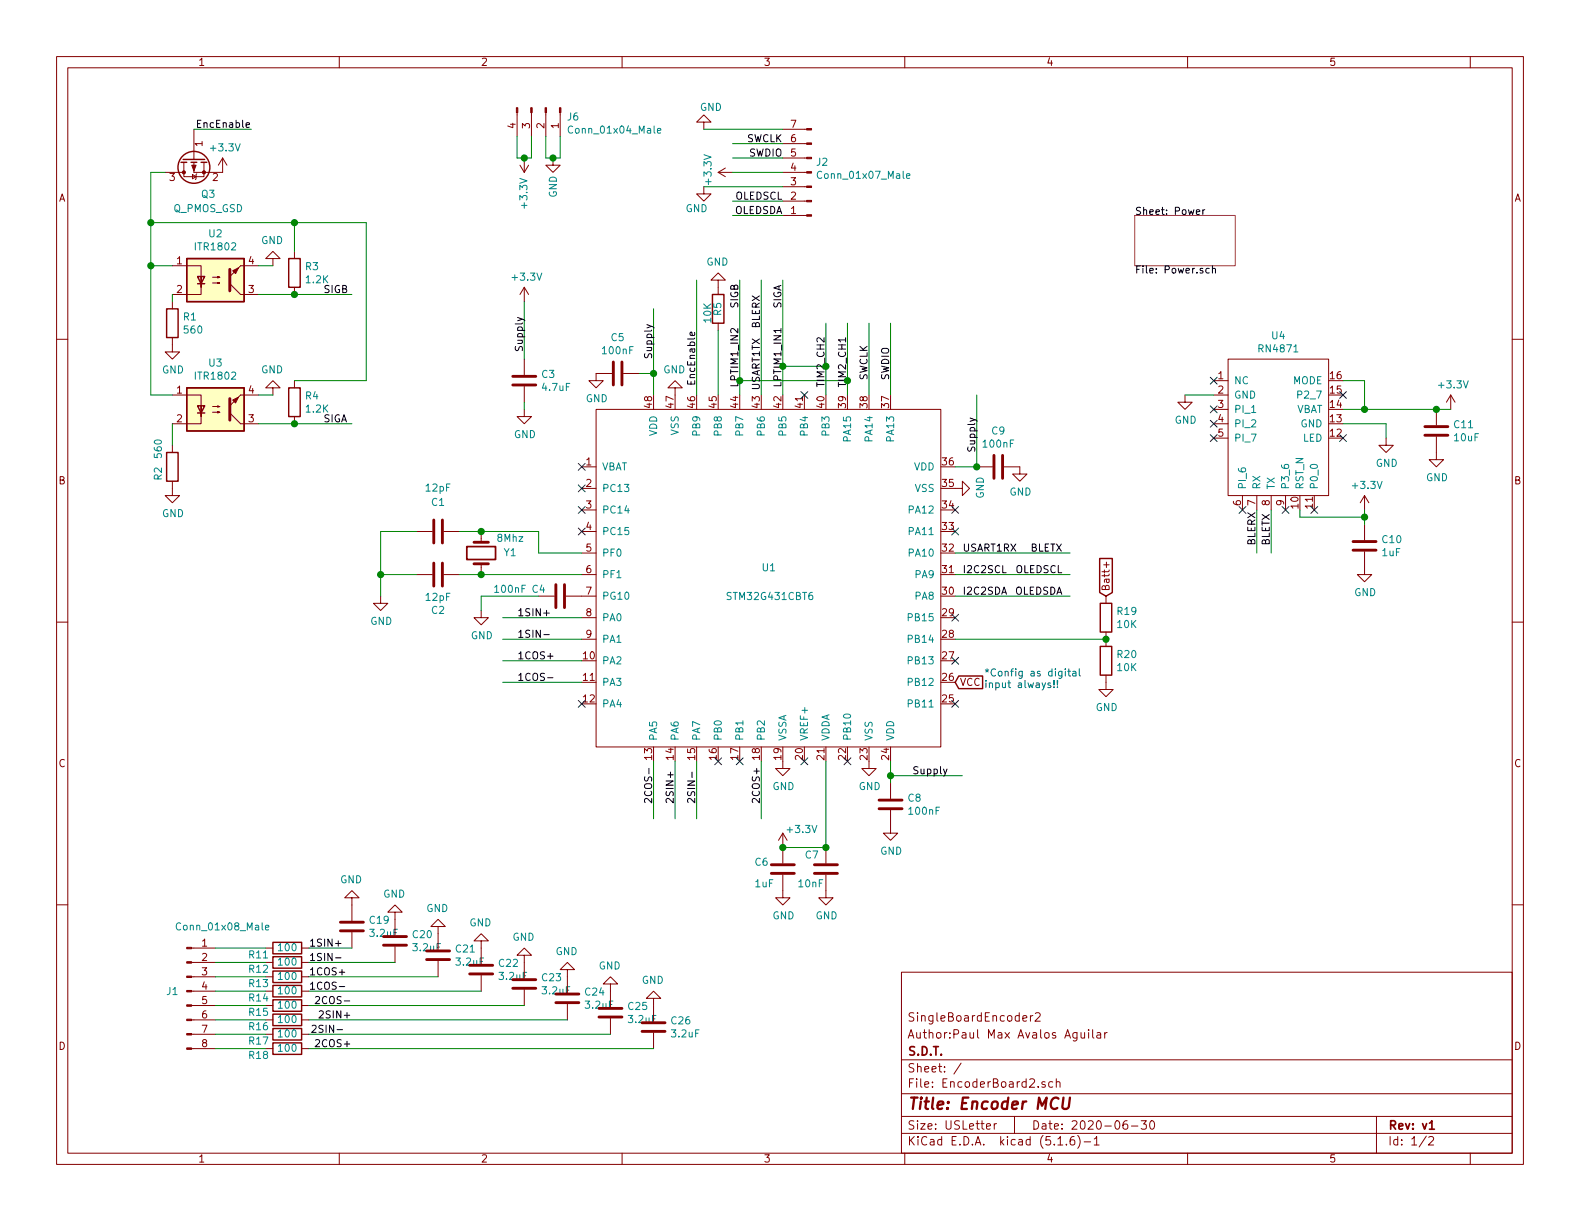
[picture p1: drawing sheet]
EESchema Schematic File Version 4
EELAYER 30 0
EELAYER END
$Descr USLetter 11000 8500
encoding utf-8
Sheet 1 2
Title "Encoder MCU"
Date "2020-06-30"
Rev "v1"
Comp "S.D.T."
Comment1 "Author:Paul Max Avalos Aguilar"
Comment2 "SingleBoardEncoder2"
Comment3 ""
Comment4 ""
$EndDescr
$Comp
L Encoder:ITR1802 U2
U 1 1
P 1500 1950
F 0 "U2" H 1500 2275 50  0000 C CNN
F 1 "ITR1802" H 1500 2184 50  0000 C CNN
F 2 "Encoder:OptointerrupterSmall" H 1500 1950 50  0001 C CNN
F 3 "" H 1500 1950 50  0001 C CNN
	1    1500 1950
	1    0    0    -1  
$EndComp
$Comp
L Encoder:ITR1802 U3
U 1 1
P 1500 2850
F 0 "U3" H 1500 3175 50  0000 C CNN
F 1 "ITR1802" H 1500 3084 50  0000 C CNN
F 2 "Encoder:OptointerrupterSmall" H 1500 2850 50  0001 C CNN
F 3 "" H 1500 2850 50  0001 C CNN
	1    1500 2850
	1    0    0    -1  
$EndComp
Wire Wire Line
	1200 2050 1200 2100
$Comp
L Device:R R1
U 1 1
P 1200 2250
F 0 "R1" H 1270 2296 50  0000 L CNN
F 1 "560" H 1270 2205 50  0000 L CNN
F 2 "Encoder:R_0603_1608Metric_Pad1.05x0.95mm_HandSolder" V 1130 2250 50  0001 C CNN
F 3 "~" H 1200 2250 50  0001 C CNN
	1    1200 2250
	1    0    0    -1  
$EndComp
$Comp
L Device:R R2
U 1 1
P 1200 3250
F 0 "R2" V 1100 3150 50  0000 L CNN
F 1 "560" V 1100 3300 50  0000 L CNN
F 2 "Encoder:R_0603_1608Metric_Pad1.05x0.95mm_HandSolder" V 1130 3250 50  0001 C CNN
F 3 "~" H 1200 3250 50  0001 C CNN
	1    1200 3250
	1    0    0    -1  
$EndComp
$Comp
L power:GND #PWR0110
U 1 1
P 1200 2400
F 0 "#PWR0110" H 1200 2150 50  0001 C CNN
F 1 "GND" H 1205 2227 50  0000 C CNN
F 2 "" H 1200 2400 50  0001 C CNN
F 3 "" H 1200 2400 50  0001 C CNN
	1    1200 2400
	1    0    0    -1  
$EndComp
$Comp
L power:GND #PWR0112
U 1 1
P 1900 1850
F 0 "#PWR0112" H 1900 1600 50  0001 C CNN
F 1 "GND" H 1905 1677 50  0000 C CNN
F 2 "" H 1900 1850 50  0001 C CNN
F 3 "" H 1900 1850 50  0001 C CNN
	1    1900 1850
	-1   0    0    1   
$EndComp
$Comp
L power:GND #PWR0113
U 1 1
P 1900 2750
F 0 "#PWR0113" H 1900 2500 50  0001 C CNN
F 1 "GND" H 1905 2577 50  0000 C CNN
F 2 "" H 1900 2750 50  0001 C CNN
F 3 "" H 1900 2750 50  0001 C CNN
	1    1900 2750
	-1   0    0    1   
$EndComp
Wire Wire Line
	1800 1850 1900 1850
Wire Wire Line
	1900 2750 1800 2750
$Comp
L Device:R R3
U 1 1
P 2050 1900
F 0 "R3" H 2120 1946 50  0000 L CNN
F 1 "1.2K" H 2120 1855 50  0000 L CNN
F 2 "Encoder:R_0603_1608Metric_Pad1.05x0.95mm_HandSolder" V 1980 1900 50  0001 C CNN
F 3 "~" H 2050 1900 50  0001 C CNN
	1    2050 1900
	1    0    0    -1  
$EndComp
Text Label 2250 2050 0    50   ~ 0
SIGB
Wire Wire Line
	1800 2050 2050 2050
Wire Wire Line
	2050 2050 2450 2050
Connection ~ 2050 2050
$Comp
L Device:R R4
U 1 1
P 2050 2800
F 0 "R4" H 2120 2846 50  0000 L CNN
F 1 "1.2K" H 2120 2755 50  0000 L CNN
F 2 "Encoder:R_0603_1608Metric_Pad1.05x0.95mm_HandSolder" V 1980 2800 50  0001 C CNN
F 3 "~" H 2050 2800 50  0001 C CNN
	1    2050 2800
	1    0    0    -1  
$EndComp
Wire Wire Line
	1800 2950 2050 2950
Wire Wire Line
	2050 2950 2450 2950
Connection ~ 2050 2950
Text Label 2250 2950 0    50   ~ 0
SIGA
$Comp
L Encoder:Q_PMOS_GSD Q3
U 1 1
P 1350 1150
F 0 "Q3" H 1450 950 50  0000 C CNN
F 1 "Q_PMOS_GSD" H 1450 850 50  0000 C CNN
F 2 "Encoder:SOT-23" V 1550 1000 50  0001 C CNN
F 3 "~" V 1350 1200 50  0001 C CNN
	1    1350 1150
	1    0    0    -1  
$EndComp
Text Label 1750 900  2    50   ~ 0
EncEnable
Wire Wire Line
	1750 900  1350 900 
$Comp
L power:+3.3V #PWR017
U 1 1
P 1550 1200
F 0 "#PWR017" H 1550 1050 50  0001 C CNN
F 1 "+3.3V" H 1565 1373 50  0000 C CNN
F 2 "" H 1550 1200 50  0001 C CNN
F 3 "" H 1550 1200 50  0001 C CNN
	1    1550 1200
	1    0    0    -1  
$EndComp
Wire Wire Line
	2050 1750 2050 1550
Wire Wire Line
	2050 2650 2550 2650
Wire Wire Line
	2550 2650 2550 1550
Wire Wire Line
	2550 1550 2050 1550
Connection ~ 2050 1550
Wire Wire Line
	1050 2750 1050 1850
Wire Wire Line
	1050 1200 1150 1200
Wire Wire Line
	1050 2750 1200 2750
Wire Wire Line
	1050 1550 2050 1550
Connection ~ 1050 1550
Wire Wire Line
	1050 1550 1050 1200
Wire Wire Line
	1050 1850 1200 1850
Connection ~ 1050 1850
Wire Wire Line
	1050 1850 1050 1550
$Comp
L Encoder:RN4871 U4
U 1 1
P 8850 3100
F 0 "U4" H 8900 3865 50  0000 C CNN
F 1 "RN4871" H 8900 3774 50  0000 C CNN
F 2 "Encoder:Bluetooth_Module_RN4871" H 8800 3200 50  0001 C CNN
F 3 "" H 8800 3200 50  0001 C CNN
	1    8850 3100
	1    0    0    -1  
$EndComp
$Comp
L Device:C C8
U 1 1
P 6200 5600
F 0 "C8" H 6315 5646 50  0000 L CNN
F 1 "100nF" H 6315 5555 50  0000 L CNN
F 2 "Encoder:C_0603_1608Metric_Pad1.05x0.95mm_HandSolder" H 6238 5450 50  0001 C CNN
F 3 "~" H 6200 5600 50  0001 C CNN
	1    6200 5600
	1    0    0    -1  
$EndComp
$Comp
L Device:C C9
U 1 1
P 6950 3250
F 0 "C9" V 6698 3250 50  0000 C CNN
F 1 "100nF" V 6789 3250 50  0000 C CNN
F 2 "Encoder:C_0603_1608Metric_Pad1.05x0.95mm_HandSolder" H 6988 3100 50  0001 C CNN
F 3 "~" H 6950 3250 50  0001 C CNN
	1    6950 3250
	0    1    1    0   
$EndComp
Wire Wire Line
	6800 3250 6650 3250
Wire Wire Line
	6200 5450 6200 5400
$Comp
L power:GND #PWR0102
U 1 1
P 7100 3250
F 0 "#PWR0102" H 7100 3000 50  0001 C CNN
F 1 "GND" H 7105 3077 50  0000 C CNN
F 2 "" H 7100 3250 50  0001 C CNN
F 3 "" H 7100 3250 50  0001 C CNN
	1    7100 3250
	1    0    0    -1  
$EndComp
$Comp
L power:GND #PWR0103
U 1 1
P 6200 5750
F 0 "#PWR0103" H 6200 5500 50  0001 C CNN
F 1 "GND" H 6205 5577 50  0000 C CNN
F 2 "" H 6200 5750 50  0001 C CNN
F 3 "" H 6200 5750 50  0001 C CNN
	1    6200 5750
	1    0    0    -1  
$EndComp
$Comp
L Device:C C3
U 1 1
P 3650 2650
F 0 "C3" H 3765 2696 50  0000 L CNN
F 1 "4.7uF" H 3765 2605 50  0000 L CNN
F 2 "Encoder:C_0603_1608Metric_Pad1.05x0.95mm_HandSolder" H 3688 2500 50  0001 C CNN
F 3 "~" H 3650 2650 50  0001 C CNN
	1    3650 2650
	1    0    0    -1  
$EndComp
$Comp
L power:+3.3V #PWR0104
U 1 1
P 3650 2100
F 0 "#PWR0104" H 3650 1950 50  0001 C CNN
F 1 "+3.3V" H 3665 2273 50  0000 C CNN
F 2 "" H 3650 2100 50  0001 C CNN
F 3 "" H 3650 2100 50  0001 C CNN
	1    3650 2100
	1    0    0    -1  
$EndComp
Wire Wire Line
	6800 3250 6800 2750
Connection ~ 6800 3250
Wire Wire Line
	6200 5400 6700 5400
Connection ~ 6200 5400
Wire Wire Line
	6200 5400 6200 5300
Text Label 6800 2900 3    50   ~ 0
Supply
Text Label 3650 2200 3    50   ~ 0
Supply
$Comp
L power:GND #PWR0107
U 1 1
P 4150 2600
F 0 "#PWR0107" H 4150 2350 50  0001 C CNN
F 1 "GND" H 4155 2427 50  0000 C CNN
F 2 "" H 4150 2600 50  0001 C CNN
F 3 "" H 4150 2600 50  0001 C CNN
	1    4150 2600
	1    0    0    -1  
$EndComp
$Comp
L Device:C C5
U 1 1
P 4300 2600
F 0 "C5" V 4048 2600 50  0000 C CNN
F 1 "100nF" V 4139 2600 50  0000 C CNN
F 2 "Encoder:C_0603_1608Metric_Pad1.05x0.95mm_HandSolder" H 4338 2450 50  0001 C CNN
F 3 "~" H 4300 2600 50  0001 C CNN
	1    4300 2600
	0    1    1    0   
$EndComp
Wire Wire Line
	4550 2150 4550 2600
Wire Wire Line
	4550 2600 4450 2600
Connection ~ 4550 2600
Wire Wire Line
	4550 2600 4550 2750
Text Label 6350 5400 0    50   ~ 0
Supply
$Comp
L Device:C C7
U 1 1
P 5750 6050
F 0 "C7" H 5600 6150 50  0000 L CNN
F 1 "10nF" H 5550 5950 50  0000 L CNN
F 2 "Encoder:C_0603_1608Metric_Pad1.05x0.95mm_HandSolder" H 5788 5900 50  0001 C CNN
F 3 "~" H 5750 6050 50  0001 C CNN
	1    5750 6050
	1    0    0    -1  
$EndComp
$Comp
L power:+3.3V #PWR0108
U 1 1
P 5450 5900
F 0 "#PWR0108" H 5450 5750 50  0001 C CNN
F 1 "+3.3V" H 5465 6028 50  0000 L CNN
F 2 "" H 5450 5900 50  0001 C CNN
F 3 "" H 5450 5900 50  0001 C CNN
	1    5450 5900
	1    0    0    -1  
$EndComp
$Comp
L power:GND #PWR0109
U 1 1
P 5750 6200
F 0 "#PWR0109" H 5750 5950 50  0001 C CNN
F 1 "GND" H 5755 6027 50  0000 C CNN
F 2 "" H 5750 6200 50  0001 C CNN
F 3 "" H 5750 6200 50  0001 C CNN
	1    5750 6200
	1    0    0    -1  
$EndComp
$Comp
L power:GND #PWR0114
U 1 1
P 5450 6200
F 0 "#PWR0114" H 5450 5950 50  0001 C CNN
F 1 "GND" H 5455 6027 50  0000 C CNN
F 2 "" H 5450 6200 50  0001 C CNN
F 3 "" H 5450 6200 50  0001 C CNN
	1    5450 6200
	1    0    0    -1  
$EndComp
$Comp
L power:GND #PWR0115
U 1 1
P 6050 5300
F 0 "#PWR0115" H 6050 5050 50  0001 C CNN
F 1 "GND" H 6055 5127 50  0000 C CNN
F 2 "" H 6050 5300 50  0001 C CNN
F 3 "" H 6050 5300 50  0001 C CNN
	1    6050 5300
	1    0    0    -1  
$EndComp
$Comp
L power:GND #PWR0116
U 1 1
P 5450 5300
F 0 "#PWR0116" H 5450 5050 50  0001 C CNN
F 1 "GND" H 5455 5127 50  0000 C CNN
F 2 "" H 5450 5300 50  0001 C CNN
F 3 "" H 5450 5300 50  0001 C CNN
	1    5450 5300
	1    0    0    -1  
$EndComp
$Comp
L power:GND #PWR0117
U 1 1
P 6650 3400
F 0 "#PWR0117" H 6650 3150 50  0001 C CNN
F 1 "GND" H 6655 3227 50  0000 C CNN
F 2 "" H 6650 3400 50  0001 C CNN
F 3 "" H 6650 3400 50  0001 C CNN
	1    6650 3400
	0    -1   -1   0   
$EndComp
$Comp
L power:GND #PWR0118
U 1 1
P 4700 2750
F 0 "#PWR0118" H 4700 2500 50  0001 C CNN
F 1 "GND" H 4705 2577 50  0000 C CNN
F 2 "" H 4700 2750 50  0001 C CNN
F 3 "" H 4700 2750 50  0001 C CNN
	1    4700 2750
	-1   0    0    1   
$EndComp
$Comp
L Device:C C4
U 1 1
P 3900 4150
F 0 "C4" V 3850 4000 50  0000 C CNN
F 1 "100nF" V 3850 3800 50  0000 C CNN
F 2 "Encoder:C_0603_1608Metric_Pad1.05x0.95mm_HandSolder" H 3938 4000 50  0001 C CNN
F 3 "~" H 3900 4150 50  0001 C CNN
	1    3900 4150
	0    1    1    0   
$EndComp
Connection ~ 2650 4000
Wire Wire Line
	2650 4000 2650 4150
Wire Wire Line
	3750 3850 3750 3700
Wire Wire Line
	4050 3850 3750 3850
Wire Wire Line
	3350 4000 4050 4000
Wire Wire Line
	3350 3700 3750 3700
Wire Wire Line
	3350 3700 3200 3700
Wire Wire Line
	3200 4000 3350 4000
Wire Wire Line
	2900 3700 2650 3700
Wire Wire Line
	2650 4000 2650 3700
Wire Wire Line
	2900 4000 2650 4000
$Comp
L Device:C C1
U 1 1
P 3050 3700
F 0 "C1" V 3250 3700 50  0000 C CNN
F 1 "12pF" V 3350 3700 50  0000 C CNN
F 2 "Encoder:C_0603_1608Metric_Pad1.05x0.95mm_HandSolder" H 3088 3550 50  0001 C CNN
F 3 "~" H 3050 3700 50  0001 C CNN
	1    3050 3700
	0    -1   -1   0   
$EndComp
$Comp
L Device:C C2
U 1 1
P 3050 4000
F 0 "C2" V 2798 4000 50  0000 C CNN
F 1 "12pF" V 2889 4000 50  0000 C CNN
F 2 "Encoder:C_0603_1608Metric_Pad1.05x0.95mm_HandSolder" H 3088 3850 50  0001 C CNN
F 3 "~" H 3050 4000 50  0001 C CNN
	1    3050 4000
	0    -1   -1   0   
$EndComp
$Comp
L Device:Crystal Y1
U 1 1
P 3350 3850
F 0 "Y1" V 3350 3600 50  0000 L CNN
F 1 "8Mhz" V 3450 3550 50  0000 L CNN
F 2 "Encoder:Crystal_HC49-U_Vertical" H 3350 3850 50  0001 C CNN
F 3 "~" H 3350 3850 50  0001 C CNN
	1    3350 3850
	0    -1   -1   0   
$EndComp
$Comp
L power:GND #PWR0119
U 1 1
P 2650 4150
F 0 "#PWR0119" H 2650 3900 50  0001 C CNN
F 1 "GND" H 2655 3977 50  0000 C CNN
F 2 "" H 2650 4150 50  0001 C CNN
F 3 "" H 2650 4150 50  0001 C CNN
	1    2650 4150
	1    0    0    -1  
$EndComp
Connection ~ 3350 3700
Connection ~ 3350 4000
Wire Wire Line
	6050 2250 6050 2750
Wire Wire Line
	6200 2750 6200 2250
Text Label 6050 2650 1    50   ~ 0
SWCLK
Text Label 6200 2650 1    50   ~ 0
SWDIO
Wire Wire Line
	5900 2750 5900 2650
Wire Wire Line
	5750 2750 5750 2550
Text Label 5900 2700 1    50   ~ 0
TIM2_CH1
Text Label 5750 2700 1    50   ~ 0
TIM2_CH2
$Comp
L power:GND #PWR0120
U 1 1
P 5000 2000
F 0 "#PWR0120" H 5000 1750 50  0001 C CNN
F 1 "GND" H 5005 1827 50  0000 C CNN
F 2 "" H 5000 2000 50  0001 C CNN
F 3 "" H 5000 2000 50  0001 C CNN
	1    5000 2000
	-1   0    0    1   
$EndComp
$Comp
L Device:R R5
U 1 1
P 5000 2150
F 0 "R5" V 5000 2100 50  0000 L CNN
F 1 "10K" V 5070 2105 50  0000 L CNN
F 2 "Encoder:R_0603_1608Metric_Pad1.05x0.95mm_HandSolder" V 4930 2150 50  0001 C CNN
F 3 "~" H 5000 2150 50  0001 C CNN
	1    5000 2150
	-1   0    0    1   
$EndComp
Wire Wire Line
	5000 2750 5000 2300
Text Label 4700 5600 1    50   ~ 0
2SIN+
Text Label 4850 5600 1    50   ~ 0
2SIN-
Text Label 5300 5600 1    50   ~ 0
2COS+
Text Label 4550 5600 1    50   ~ 0
2COS-
Wire Wire Line
	5150 2750 5150 2650
Wire Wire Line
	5450 2750 5450 2550
Text Label 5150 2650 0    0    ~ 0
LPTIM1_IN2
Text Label 5150 2650 1    0    ~ 0
LPTIM1_IN2
Text Label 5150 2700 1    50   ~ 0
LPTIM1_IN2
Text Label 5450 2700 1    50   ~ 0
LPTIM1_IN1
Wire Wire Line
	5450 2550 5750 2550
Connection ~ 5450 2550
Connection ~ 5750 2550
Wire Wire Line
	5750 2550 5750 2250
Wire Wire Line
	5150 2650 5900 2650
Connection ~ 5150 2650
Connection ~ 5900 2650
Wire Wire Line
	5900 2650 5900 2250
$Comp
L power:GND #PWR0121
U 1 1
P 8250 2750
F 0 "#PWR0121" H 8250 2500 50  0001 C CNN
F 1 "GND" H 8255 2577 50  0000 C CNN
F 2 "" H 8250 2750 50  0001 C CNN
F 3 "" H 8250 2750 50  0001 C CNN
	1    8250 2750
	1    0    0    -1  
$EndComp
Wire Wire Line
	8450 2750 8250 2750
Wire Wire Line
	8750 3550 8750 3850
Wire Wire Line
	8850 3550 8850 3850
Wire Wire Line
	9050 3550 9050 3600
Wire Wire Line
	9050 3600 9500 3600
$Comp
L power:GND #PWR0122
U 1 1
P 9500 3950
F 0 "#PWR0122" H 9500 3700 50  0001 C CNN
F 1 "GND" H 9505 3777 50  0000 C CNN
F 2 "" H 9500 3950 50  0001 C CNN
F 3 "" H 9500 3950 50  0001 C CNN
	1    9500 3950
	1    0    0    -1  
$EndComp
Wire Wire Line
	9500 3650 9500 3600
$Comp
L power:+3.3V #PWR0123
U 1 1
P 9500 3550
F 0 "#PWR0123" H 9500 3400 50  0001 C CNN
F 1 "+3.3V" H 9515 3723 50  0000 C CNN
F 2 "" H 9500 3550 50  0001 C CNN
F 3 "" H 9500 3550 50  0001 C CNN
	1    9500 3550
	1    0    0    -1  
$EndComp
$Comp
L Device:C C10
U 1 1
P 9500 3800
F 0 "C10" H 9615 3846 50  0000 L CNN
F 1 "1uF" H 9615 3755 50  0000 L CNN
F 2 "Encoder:C_0603_1608Metric_Pad1.05x0.95mm_HandSolder" H 9538 3650 50  0001 C CNN
F 3 "~" H 9500 3800 50  0001 C CNN
	1    9500 3800
	1    0    0    -1  
$EndComp
Connection ~ 9500 3600
Wire Wire Line
	9500 3600 9500 3550
NoConn ~ 8450 2850
NoConn ~ 8450 2950
NoConn ~ 8450 3050
NoConn ~ 8450 2650
NoConn ~ 9350 3050
NoConn ~ 9350 2750
Wire Wire Line
	9350 2950 9650 2950
Wire Wire Line
	9650 2950 9650 3050
$Comp
L power:GND #PWR0124
U 1 1
P 9650 3050
F 0 "#PWR0124" H 9650 2800 50  0001 C CNN
F 1 "GND" H 9655 2877 50  0000 C CNN
F 2 "" H 9650 3050 50  0001 C CNN
F 3 "" H 9650 3050 50  0001 C CNN
	1    9650 3050
	1    0    0    -1  
$EndComp
Text Label 8750 3800 1    50   ~ 0
BLERX
Text Label 8850 3800 1    50   ~ 0
BLETX
NoConn ~ 8650 3550
NoConn ~ 8950 3550
Wire Wire Line
	9350 2850 9500 2850
Wire Wire Line
	9500 2850 9500 2650
Wire Wire Line
	9500 2650 9350 2650
Connection ~ 9500 2850
Wire Wire Line
	9500 2850 10000 2850
$Comp
L power:+3.3V #PWR0125
U 1 1
P 10100 2850
F 0 "#PWR0125" H 10100 2700 50  0001 C CNN
F 1 "+3.3V" H 10115 3023 50  0000 C CNN
F 2 "" H 10100 2850 50  0001 C CNN
F 3 "" H 10100 2850 50  0001 C CNN
	1    10100 2850
	1    0    0    -1  
$EndComp
$Comp
L Device:C C11
U 1 1
P 10000 3000
F 0 "C11" H 10115 3046 50  0000 L CNN
F 1 "10uF" H 10115 2955 50  0000 L CNN
F 2 "Encoder:C_0603_1608Metric_Pad1.05x0.95mm_HandSolder" H 10038 2850 50  0001 C CNN
F 3 "~" H 10000 3000 50  0001 C CNN
	1    10000 3000
	1    0    0    -1  
$EndComp
Connection ~ 10000 2850
Wire Wire Line
	10000 2850 10100 2850
$Comp
L power:GND #PWR0126
U 1 1
P 10000 3150
F 0 "#PWR0126" H 10000 2900 50  0001 C CNN
F 1 "GND" H 10005 2977 50  0000 C CNN
F 2 "" H 10000 3150 50  0001 C CNN
F 3 "" H 10000 3150 50  0001 C CNN
	1    10000 3150
	1    0    0    -1  
$EndComp
Text Label 6700 3850 0    50   ~ 0
USART1RX
Text Label 7400 3850 2    50   ~ 0
BLETX
Wire Wire Line
	6650 3850 7450 3850
Text Label 5300 2350 3    50   ~ 0
USART1TX
Text Label 5300 2050 3    50   ~ 0
BLERX
Wire Wire Line
	5450 1950 5450 2550
Wire Wire Line
	5150 1950 5150 2650
Text Label 5150 2150 1    50   ~ 0
SIGB
Text Label 3600 4750 0    50   ~ 0
1COS-
Text Label 3600 4600 0    50   ~ 0
1COS+
Text Label 3600 4450 0    50   ~ 0
1SIN-
Text Label 3600 4300 0    50   ~ 0
1SIN+
Wire Wire Line
	4050 4750 3500 4750
Wire Wire Line
	4050 4600 3500 4600
Wire Wire Line
	4050 4450 3500 4450
Wire Wire Line
	4050 4300 3500 4300
$Comp
L power:GND #PWR0127
U 1 1
P 3350 4250
F 0 "#PWR0127" H 3350 4000 50  0001 C CNN
F 1 "GND" H 3355 4077 50  0000 C CNN
F 2 "" H 3350 4250 50  0001 C CNN
F 3 "" H 3350 4250 50  0001 C CNN
	1    3350 4250
	1    0    0    -1  
$EndComp
Wire Wire Line
	3350 4250 3350 4150
Wire Wire Line
	3350 4150 3750 4150
Wire Wire Line
	6650 4150 7450 4150
Wire Wire Line
	6650 4000 7450 4000
Text Label 6700 4000 0    50   ~ 0
I2C2SCL
Text Label 6700 4150 0    50   ~ 0
I2C2SDA
Wire Wire Line
	5750 5900 5450 5900
Connection ~ 5750 5900
$Sheet
S 7900 1500 700  350 
U 5F11DB77
F0 "Power" 50
F1 "Power.sch" 50
$EndSheet
$Comp
L Connector:Conn_01x08_Male J1
U 1 1
P 1300 6900
F 0 "J1" H 1200 6900 50  0000 C CNN
F 1 "Conn_01x08_Male" H 1550 7350 50  0000 C CNN
F 2 "Encoder:PinHeader_1x08_P2.54mm_Vertical" H 1300 6900 50  0001 C CNN
F 3 "~" H 1300 6900 50  0001 C CNN
	1    1300 6900
	1    0    0    -1  
$EndComp
Wire Wire Line
	1500 6600 1850 6600
Wire Wire Line
	1500 6700 1850 6700
Wire Wire Line
	1500 6800 1850 6800
Wire Wire Line
	1500 6900 1850 6900
Wire Wire Line
	1500 7000 1850 7000
Wire Wire Line
	1500 7100 1850 7100
Wire Wire Line
	1500 7200 1850 7200
Wire Wire Line
	1500 7300 1850 7300
Text Label 2150 6600 0    50   ~ 0
1SIN+
Text Label 2150 6700 0    50   ~ 0
1SIN-
Text Label 2150 6800 0    50   ~ 0
1COS+
Text Label 2150 6900 0    50   ~ 0
1COS-
Text Label 2450 7000 2    50   ~ 0
2COS-
Text Label 2450 7100 2    50   ~ 0
2SIN+
Text Label 2400 7200 2    50   ~ 0
2SIN-
Text Label 2450 7300 2    50   ~ 0
2COS+
$Comp
L power:GND #PWR0128
U 1 1
P 1200 3400
F 0 "#PWR0128" H 1200 3150 50  0001 C CNN
F 1 "GND" H 1205 3227 50  0000 C CNN
F 2 "" H 1200 3400 50  0001 C CNN
F 3 "" H 1200 3400 50  0001 C CNN
	1    1200 3400
	1    0    0    -1  
$EndComp
Wire Wire Line
	1200 3100 1200 2950
Wire Wire Line
	5450 1200 5100 1200
Wire Wire Line
	5450 1400 5100 1400
Wire Wire Line
	5450 1500 5100 1500
Text Label 5450 1500 2    50   ~ 0
OLEDSDA
Text Label 5450 1400 2    50   ~ 0
OLEDSCL
$Comp
L power:+3.3V #PWR02
U 1 1
P 5100 1200
F 0 "#PWR02" H 5100 1050 50  0001 C CNN
F 1 "+3.3V" H 5115 1373 50  0000 C CNN
F 2 "" H 5100 1200 50  0001 C CNN
F 3 "" H 5100 1200 50  0001 C CNN
	1    5100 1200
	0    -1   -1   0   
$EndComp
$Comp
L power:GND #PWR01
U 1 1
P 4900 1300
F 0 "#PWR01" H 4900 1050 50  0001 C CNN
F 1 "GND" H 4850 1150 50  0000 C CNN
F 2 "" H 4900 1300 50  0001 C CNN
F 3 "" H 4900 1300 50  0001 C CNN
	1    4900 1300
	1    0    0    -1  
$EndComp
Wire Wire Line
	4900 1300 5450 1300
Text Label 5450 1100 2    50   ~ 0
SWDIO
Wire Wire Line
	5450 1100 5100 1100
Wire Wire Line
	5450 1000 5100 1000
Text Label 5450 1000 2    50   ~ 0
SWCLK
Text Label 7400 4000 2    50   ~ 0
OLEDSCL
Text Label 7400 4150 2    50   ~ 0
OLEDSDA
NoConn ~ 5600 2750
NoConn ~ 4050 3400
NoConn ~ 4050 3550
NoConn ~ 4050 4900
NoConn ~ 5600 5300
NoConn ~ 6650 3700
NoConn ~ 6650 3550
NoConn ~ 9150 3550
Text Label 5450 2150 1    50   ~ 0
SIGA
Wire Wire Line
	4850 2750 4850 1950
Text Label 4850 2300 3    50   ~ 0
EncEnable
Text GLabel 7700 4150 1    50   Input ~ 0
Batt+
Connection ~ 5450 5900
$Comp
L Device:C C6
U 1 1
P 5450 6050
F 0 "C6" H 5250 6100 50  0000 L CNN
F 1 "1uF" H 5250 5950 50  0000 L CNN
F 2 "Encoder:C_0603_1608Metric_Pad1.05x0.95mm_HandSolder" H 5488 5900 50  0001 C CNN
F 3 "~" H 5450 6050 50  0001 C CNN
	1    5450 6050
	1    0    0    -1  
$EndComp
NoConn ~ 4050 3250
Wire Wire Line
	5300 2750 5300 1950
NoConn ~ 4050 3700
NoConn ~ 5900 5300
NoConn ~ 6650 4900
$Comp
L Device:R R11
U 1 1
P 2000 6600
F 0 "R11" V 1950 6400 50  0000 C CNN
F 1 "100" V 2000 6600 50  0000 C CNN
F 2 "Encoder:R_0603_1608Metric_Pad1.05x0.95mm_HandSolder" V 1930 6600 50  0001 C CNN
F 3 "~" H 2000 6600 50  0001 C CNN
	1    2000 6600
	0    1    -1   0   
$EndComp
$Comp
L Device:R R12
U 1 1
P 2000 6700
F 0 "R12" V 1950 6500 50  0000 C CNN
F 1 "100" V 2000 6700 50  0000 C CNN
F 2 "Encoder:R_0603_1608Metric_Pad1.05x0.95mm_HandSolder" V 1930 6700 50  0001 C CNN
F 3 "~" H 2000 6700 50  0001 C CNN
	1    2000 6700
	0    1    -1   0   
$EndComp
$Comp
L Device:R R13
U 1 1
P 2000 6800
F 0 "R13" V 1950 6600 50  0000 C CNN
F 1 "100" V 2000 6800 50  0000 C CNN
F 2 "Encoder:R_0603_1608Metric_Pad1.05x0.95mm_HandSolder" V 1930 6800 50  0001 C CNN
F 3 "~" H 2000 6800 50  0001 C CNN
	1    2000 6800
	0    1    -1   0   
$EndComp
$Comp
L Device:R R14
U 1 1
P 2000 6900
F 0 "R14" V 1950 6700 50  0000 C CNN
F 1 "100" V 2000 6900 50  0000 C CNN
F 2 "Encoder:R_0603_1608Metric_Pad1.05x0.95mm_HandSolder" V 1930 6900 50  0001 C CNN
F 3 "~" H 2000 6900 50  0001 C CNN
	1    2000 6900
	0    1    -1   0   
$EndComp
$Comp
L Device:R R15
U 1 1
P 2000 7000
F 0 "R15" V 1950 6800 50  0000 C CNN
F 1 "100" V 2000 7000 50  0000 C CNN
F 2 "Encoder:R_0603_1608Metric_Pad1.05x0.95mm_HandSolder" V 1930 7000 50  0001 C CNN
F 3 "~" H 2000 7000 50  0001 C CNN
	1    2000 7000
	0    1    -1   0   
$EndComp
$Comp
L Device:R R16
U 1 1
P 2000 7100
F 0 "R16" V 1950 6900 50  0000 C CNN
F 1 "100" V 2000 7100 50  0000 C CNN
F 2 "Encoder:R_0603_1608Metric_Pad1.05x0.95mm_HandSolder" V 1930 7100 50  0001 C CNN
F 3 "~" H 2000 7100 50  0001 C CNN
	1    2000 7100
	0    1    -1   0   
$EndComp
$Comp
L Device:R R17
U 1 1
P 2000 7200
F 0 "R17" V 1950 7000 50  0000 C CNN
F 1 "100" V 2000 7200 50  0000 C CNN
F 2 "Encoder:R_0603_1608Metric_Pad1.05x0.95mm_HandSolder" V 1930 7200 50  0001 C CNN
F 3 "~" H 2000 7200 50  0001 C CNN
	1    2000 7200
	0    1    -1   0   
$EndComp
$Comp
L Device:R R18
U 1 1
P 2000 7300
F 0 "R18" V 1950 7100 50  0000 C CNN
F 1 "100" V 2000 7300 50  0000 C CNN
F 2 "Encoder:R_0603_1608Metric_Pad1.05x0.95mm_HandSolder" V 1930 7300 50  0001 C CNN
F 3 "~" H 2000 7300 50  0001 C CNN
	1    2000 7300
	0    1    -1   0   
$EndComp
Wire Wire Line
	2150 6600 2450 6600
$Comp
L Device:C C19
U 1 1
P 2450 6450
F 0 "C19" H 2565 6496 50  0000 L CNN
F 1 "3.2uF" H 2565 6405 50  0000 L CNN
F 2 "Encoder:C_0603_1608Metric_Pad1.05x0.95mm_HandSolder" H 2488 6300 50  0001 C CNN
F 3 "~" H 2450 6450 50  0001 C CNN
	1    2450 6450
	1    0    0    -1  
$EndComp
$Comp
L Device:C C20
U 1 1
P 2750 6550
F 0 "C20" H 2865 6596 50  0000 L CNN
F 1 "3.2uF" H 2865 6505 50  0000 L CNN
F 2 "Encoder:C_0603_1608Metric_Pad1.05x0.95mm_HandSolder" H 2788 6400 50  0001 C CNN
F 3 "~" H 2750 6550 50  0001 C CNN
	1    2750 6550
	1    0    0    -1  
$EndComp
$Comp
L Device:C C21
U 1 1
P 3050 6650
F 0 "C21" H 3165 6696 50  0000 L CNN
F 1 "3.2uF" H 3165 6605 50  0000 L CNN
F 2 "Encoder:C_0603_1608Metric_Pad1.05x0.95mm_HandSolder" H 3088 6500 50  0001 C CNN
F 3 "~" H 3050 6650 50  0001 C CNN
	1    3050 6650
	1    0    0    -1  
$EndComp
$Comp
L Device:C C22
U 1 1
P 3350 6750
F 0 "C22" H 3465 6796 50  0000 L CNN
F 1 "3.2uF" H 3465 6705 50  0000 L CNN
F 2 "Encoder:C_0603_1608Metric_Pad1.05x0.95mm_HandSolder" H 3388 6600 50  0001 C CNN
F 3 "~" H 3350 6750 50  0001 C CNN
	1    3350 6750
	1    0    0    -1  
$EndComp
$Comp
L Device:C C23
U 1 1
P 3650 6850
F 0 "C23" H 3765 6896 50  0000 L CNN
F 1 "3.2uF" H 3765 6805 50  0000 L CNN
F 2 "Encoder:C_0603_1608Metric_Pad1.05x0.95mm_HandSolder" H 3688 6700 50  0001 C CNN
F 3 "~" H 3650 6850 50  0001 C CNN
	1    3650 6850
	1    0    0    -1  
$EndComp
$Comp
L Device:C C24
U 1 1
P 3950 6950
F 0 "C24" H 4065 6996 50  0000 L CNN
F 1 "3.2uF" H 4065 6905 50  0000 L CNN
F 2 "Encoder:C_0603_1608Metric_Pad1.05x0.95mm_HandSolder" H 3988 6800 50  0001 C CNN
F 3 "~" H 3950 6950 50  0001 C CNN
	1    3950 6950
	1    0    0    -1  
$EndComp
$Comp
L Device:C C25
U 1 1
P 4250 7050
F 0 "C25" H 4365 7096 50  0000 L CNN
F 1 "3.2uF" H 4365 7005 50  0000 L CNN
F 2 "Encoder:C_0603_1608Metric_Pad1.05x0.95mm_HandSolder" H 4288 6900 50  0001 C CNN
F 3 "~" H 4250 7050 50  0001 C CNN
	1    4250 7050
	1    0    0    -1  
$EndComp
$Comp
L Device:C C26
U 1 1
P 4550 7150
F 0 "C26" H 4665 7196 50  0000 L CNN
F 1 "3.2uF" H 4665 7105 50  0000 L CNN
F 2 "Encoder:C_0603_1608Metric_Pad1.05x0.95mm_HandSolder" H 4588 7000 50  0001 C CNN
F 3 "~" H 4550 7150 50  0001 C CNN
	1    4550 7150
	1    0    0    -1  
$EndComp
Wire Wire Line
	2150 6700 2750 6700
Wire Wire Line
	2150 6800 3050 6800
Wire Wire Line
	2150 6900 3350 6900
Wire Wire Line
	2150 7000 3650 7000
Wire Wire Line
	2150 7100 3950 7100
Wire Wire Line
	2150 7200 4250 7200
Wire Wire Line
	2150 7300 4550 7300
$Comp
L power:GND #PWR03
U 1 1
P 2450 6300
F 0 "#PWR03" H 2450 6050 50  0001 C CNN
F 1 "GND" H 2455 6127 50  0000 C CNN
F 2 "" H 2450 6300 50  0001 C CNN
F 3 "" H 2450 6300 50  0001 C CNN
	1    2450 6300
	-1   0    0    1   
$EndComp
$Comp
L power:GND #PWR04
U 1 1
P 2750 6400
F 0 "#PWR04" H 2750 6150 50  0001 C CNN
F 1 "GND" H 2755 6227 50  0000 C CNN
F 2 "" H 2750 6400 50  0001 C CNN
F 3 "" H 2750 6400 50  0001 C CNN
	1    2750 6400
	-1   0    0    1   
$EndComp
$Comp
L power:GND #PWR05
U 1 1
P 3050 6500
F 0 "#PWR05" H 3050 6250 50  0001 C CNN
F 1 "GND" H 3055 6327 50  0000 C CNN
F 2 "" H 3050 6500 50  0001 C CNN
F 3 "" H 3050 6500 50  0001 C CNN
	1    3050 6500
	-1   0    0    1   
$EndComp
$Comp
L power:GND #PWR06
U 1 1
P 3350 6600
F 0 "#PWR06" H 3350 6350 50  0001 C CNN
F 1 "GND" H 3355 6427 50  0000 C CNN
F 2 "" H 3350 6600 50  0001 C CNN
F 3 "" H 3350 6600 50  0001 C CNN
	1    3350 6600
	-1   0    0    1   
$EndComp
$Comp
L power:GND #PWR07
U 1 1
P 3650 6700
F 0 "#PWR07" H 3650 6450 50  0001 C CNN
F 1 "GND" H 3655 6527 50  0000 C CNN
F 2 "" H 3650 6700 50  0001 C CNN
F 3 "" H 3650 6700 50  0001 C CNN
	1    3650 6700
	-1   0    0    1   
$EndComp
$Comp
L power:GND #PWR08
U 1 1
P 3950 6800
F 0 "#PWR08" H 3950 6550 50  0001 C CNN
F 1 "GND" H 3955 6627 50  0000 C CNN
F 2 "" H 3950 6800 50  0001 C CNN
F 3 "" H 3950 6800 50  0001 C CNN
	1    3950 6800
	-1   0    0    1   
$EndComp
$Comp
L power:GND #PWR09
U 1 1
P 4250 6900
F 0 "#PWR09" H 4250 6650 50  0001 C CNN
F 1 "GND" H 4255 6727 50  0000 C CNN
F 2 "" H 4250 6900 50  0001 C CNN
F 3 "" H 4250 6900 50  0001 C CNN
	1    4250 6900
	-1   0    0    1   
$EndComp
$Comp
L power:GND #PWR010
U 1 1
P 4550 7000
F 0 "#PWR010" H 4550 6750 50  0001 C CNN
F 1 "GND" H 4555 6827 50  0000 C CNN
F 2 "" H 4550 7000 50  0001 C CNN
F 3 "" H 4550 7000 50  0001 C CNN
	1    4550 7000
	-1   0    0    1   
$EndComp
NoConn ~ 5000 5300
NoConn ~ 5150 5300
Text GLabel 6650 4750 2    50   Input ~ 0
VCC
NoConn ~ 6650 4300
Wire Wire Line
	4550 5300 4550 5700
Wire Wire Line
	4700 5300 4700 5700
Wire Wire Line
	4850 5300 4850 5700
Wire Wire Line
	5300 5300 5300 5700
Wire Wire Line
	5750 5300 5750 5900
$Comp
L Encoder:STM32G431CBT6 U1
U 1 1
P 5350 4100
F 0 "U1" H 5300 4250 50  0000 L CNN
F 1 "STM32G431CBT6" H 5050 4050 50  0000 L CNN
F 2 "Encoder:LQFP-48_7x7mm_P0.5mm" H 5050 4250 50  0001 C CNN
F 3 "" H 5050 4250 50  0001 C CNN
	1    5350 4100
	1    0    0    -1  
$EndComp
NoConn ~ 6650 4600
$Comp
L Device:R R19
U 1 1
P 7700 4300
F 0 "R19" H 7770 4346 50  0000 L CNN
F 1 "10K" H 7770 4255 50  0000 L CNN
F 2 "Encoder:R_0603_1608Metric_Pad1.05x0.95mm_HandSolder" V 7630 4300 50  0001 C CNN
F 3 "~" H 7700 4300 50  0001 C CNN
	1    7700 4300
	1    0    0    -1  
$EndComp
$Comp
L Device:R R20
U 1 1
P 7700 4600
F 0 "R20" H 7770 4646 50  0000 L CNN
F 1 "10K" H 7770 4555 50  0000 L CNN
F 2 "Encoder:R_0603_1608Metric_Pad1.05x0.95mm_HandSolder" V 7630 4600 50  0001 C CNN
F 3 "~" H 7700 4600 50  0001 C CNN
	1    7700 4600
	1    0    0    -1  
$EndComp
Connection ~ 7700 4450
$Comp
L power:GND #PWR0105
U 1 1
P 7700 4750
F 0 "#PWR0105" H 7700 4500 50  0001 C CNN
F 1 "GND" H 7705 4577 50  0000 C CNN
F 2 "" H 7700 4750 50  0001 C CNN
F 3 "" H 7700 4750 50  0001 C CNN
	1    7700 4750
	1    0    0    -1  
$EndComp
Text Notes 6850 4800 0    50   ~ 0
*Config as digital\ninput always!!\n
Wire Wire Line
	6650 4450 7700 4450
$Comp
L Connector:Conn_01x04_Male J6
U 1 1
P 3800 750
F 0 "J6" V 3862 894 50  0000 L CNN
F 1 "Conn_01x04_Male" V 3953 894 50  0000 L CNN
F 2 "Encoder:PinHeader_2x02_P2.54mm_Vertical" H 3800 750 50  0001 C CNN
F 3 "~" H 3800 750 50  0001 C CNN
	1    3800 750 
	0    1    1    0   
$EndComp
$Comp
L power:+3.3V #PWR011
U 1 1
P 3650 1100
F 0 "#PWR011" H 3650 950 50  0001 C CNN
F 1 "+3.3V" V 3650 1350 50  0000 C CNN
F 2 "" H 3650 1100 50  0001 C CNN
F 3 "" H 3650 1100 50  0001 C CNN
	1    3650 1100
	-1   0    0    1   
$EndComp
$Comp
L power:GND #PWR012
U 1 1
P 3850 1100
F 0 "#PWR012" H 3850 850 50  0001 C CNN
F 1 "GND" V 3850 900 50  0000 C CNN
F 2 "" H 3850 1100 50  0001 C CNN
F 3 "" H 3850 1100 50  0001 C CNN
	1    3850 1100
	1    0    0    -1  
$EndComp
Wire Wire Line
	3850 1100 3800 1100
Wire Wire Line
	3800 1100 3800 950 
Wire Wire Line
	3850 1100 3900 1100
Wire Wire Line
	3900 1100 3900 950 
Connection ~ 3850 1100
Wire Wire Line
	3650 1100 3600 1100
Wire Wire Line
	3600 1100 3600 950 
Wire Wire Line
	3650 1100 3700 1100
Wire Wire Line
	3700 1100 3700 950 
Connection ~ 3650 1100
Wire Wire Line
	3650 2800 3650 2850
$Comp
L power:GND #PWR0106
U 1 1
P 3650 2850
F 0 "#PWR0106" H 3650 2600 50  0001 C CNN
F 1 "GND" H 3655 2677 50  0000 C CNN
F 2 "" H 3650 2850 50  0001 C CNN
F 3 "" H 3650 2850 50  0001 C CNN
	1    3650 2850
	1    0    0    -1  
$EndComp
Wire Wire Line
	3650 2100 3650 2500
Text Label 4550 2250 3    50   ~ 0
Supply
$Comp
L Connector:Conn_01x07_Male J2
U 1 1
P 5650 1200
F 0 "J2" H 5622 1132 50  0000 R CNN
F 1 "Conn_01x07_Male" H 5622 1223 50  0000 R CNN
F 2 "Encoder:PinHeader_1x07_P2.54mm_Vertical" H 5650 1200 50  0001 C CNN
F 3 "~" H 5650 1200 50  0001 C CNN
	1    5650 1200
	-1   0    0    1   
$EndComp
$Comp
L power:GND #PWR0111
U 1 1
P 4900 900
F 0 "#PWR0111" H 4900 650 50  0001 C CNN
F 1 "GND" H 4850 750 50  0000 C CNN
F 2 "" H 4900 900 50  0001 C CNN
F 3 "" H 4900 900 50  0001 C CNN
	1    4900 900 
	-1   0    0    1   
$EndComp
Wire Wire Line
	4900 900  5450 900 
$EndSCHEMATC
